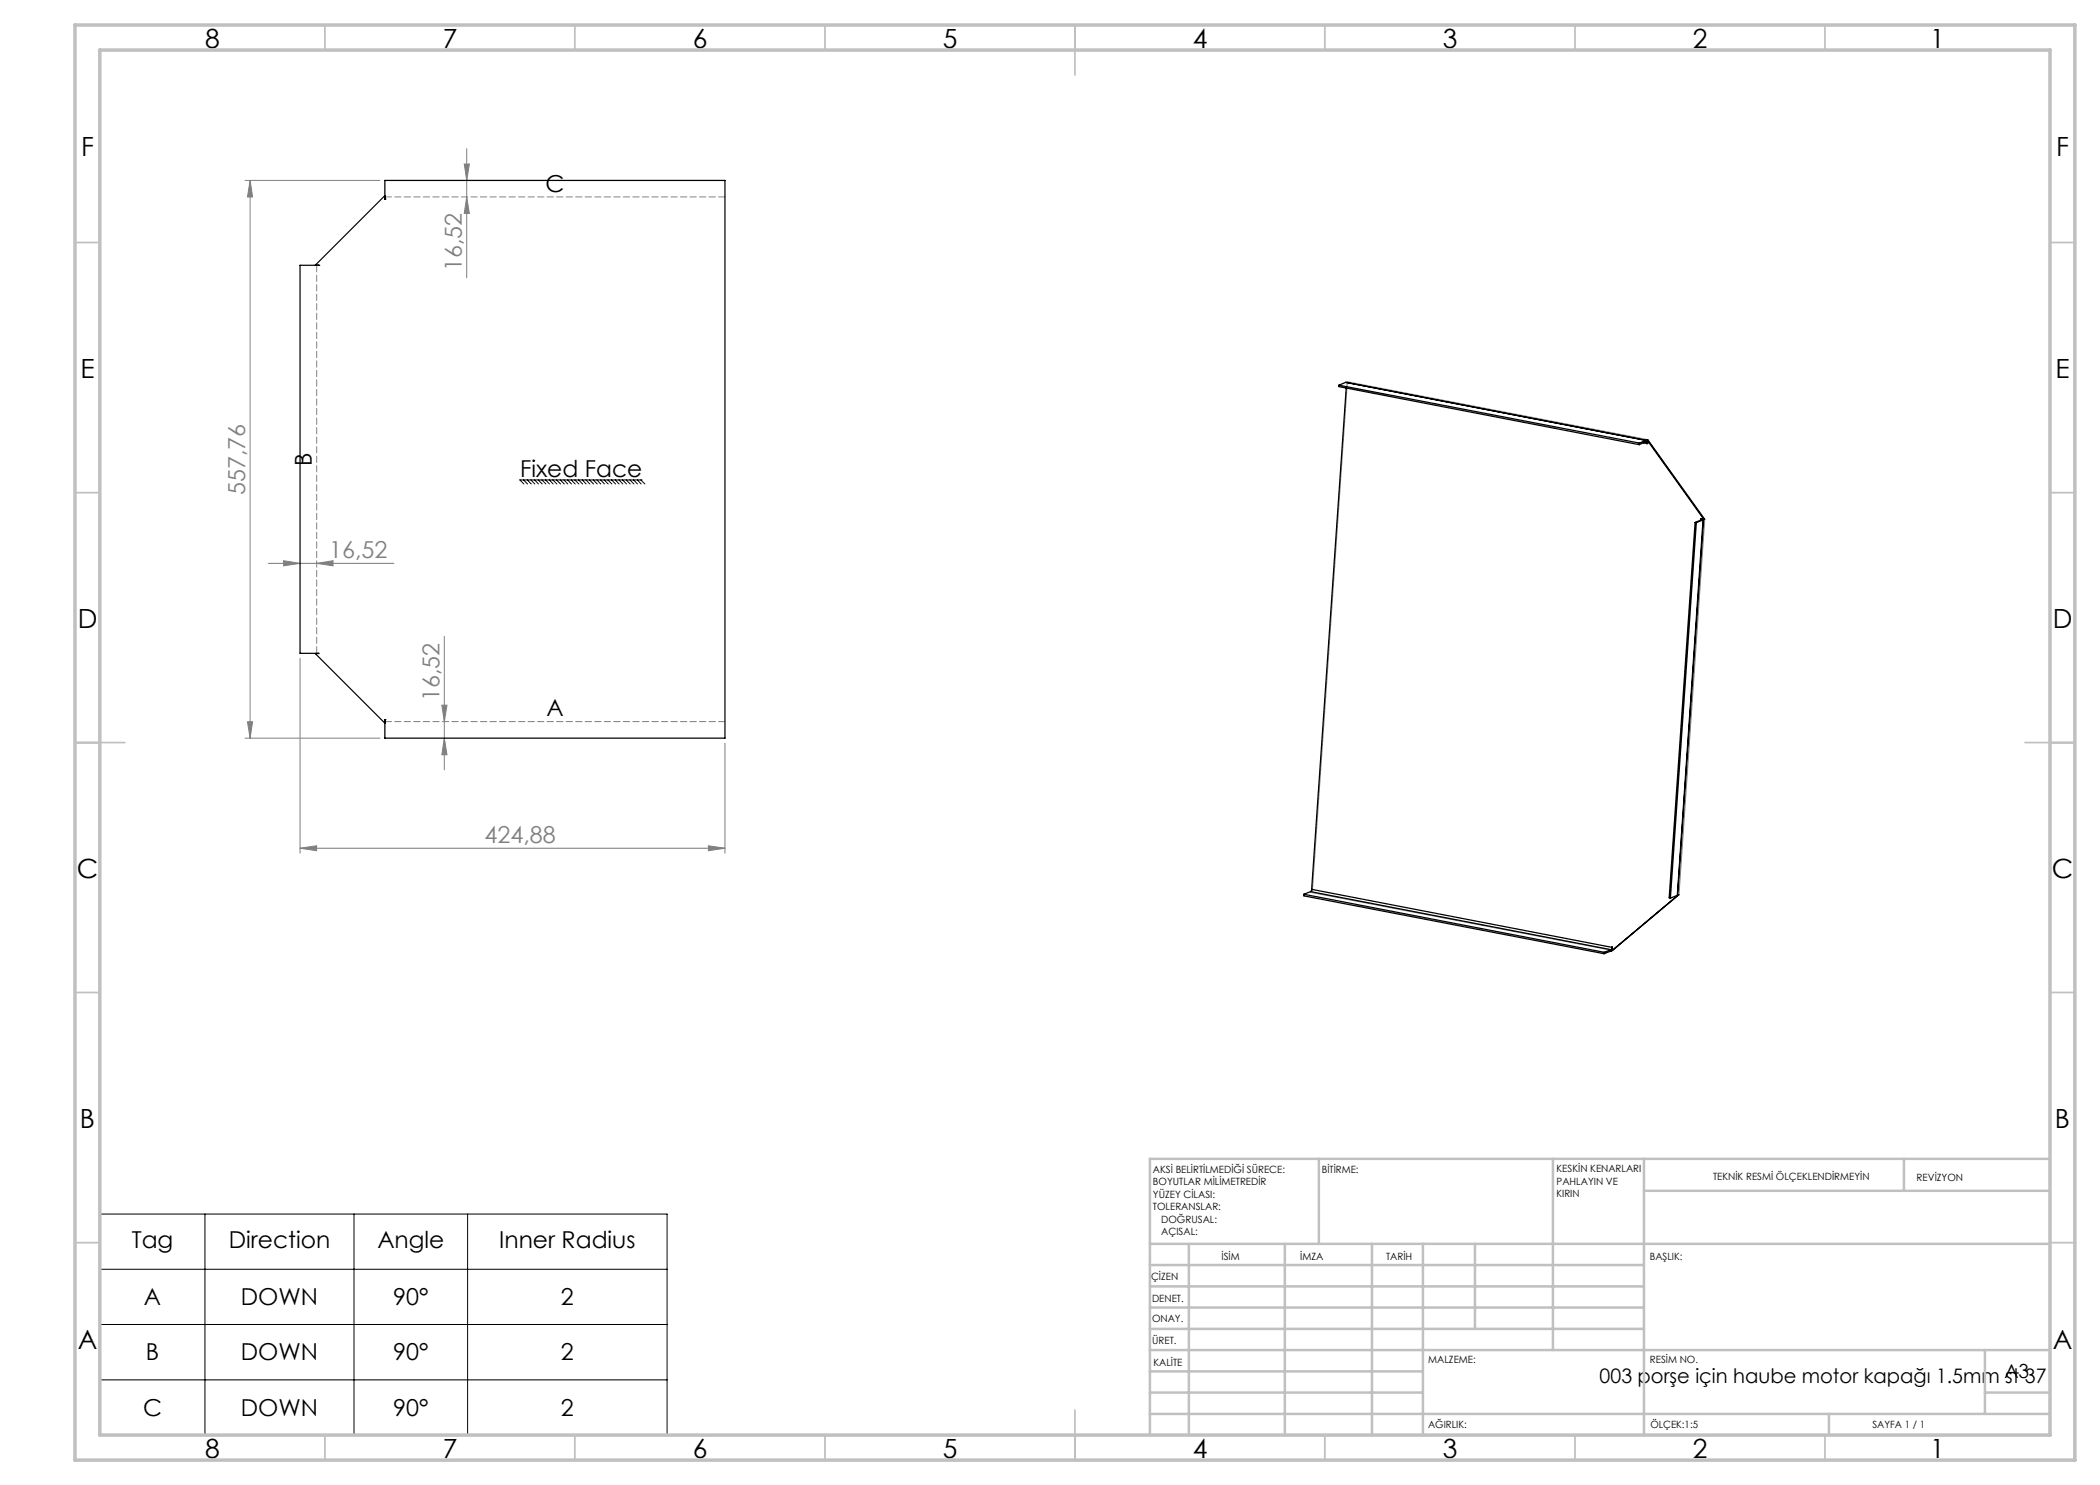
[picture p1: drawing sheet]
<svg xmlns="http://www.w3.org/2000/svg" width="420mm" height="297mm" viewBox="0 0 420 297" stroke-linecap="round" stroke-linejoin="round" font-family="sans-serif">
<g fill="none" stroke="#808080" stroke-width=".2">
<path d="M49 36.1h27M50 36.1v111.5M50 36.1l.5 3.3h-1zM92.9 32.8h1l-.6 3.3zM93.3 29.7v25.9M93.3 39.4l.6 3.3h-1zM53.7 112.7h25.1M56.7 112.1l3.3 .6-3.3 .5zM63.3 112.7l3.3-.6v1.1zM60 131.7v38.9M88.9 127.3v26.7M49 147.6h27"/>
<path d="M49.5 144.4h1l-.5 3.2zM88.4 141h1l-.5 3.4zM88.9 147.6l.5 3.4h-1zM145 148.7v21.9M60 169.6l3.3-.4v.9zM60 169.6h85M141.7 169.2l3.3 .4-3.3 .5z"/>
</g>
<g fill="none" stroke="#000" stroke-width=".2">
<path d="M104.7 96l.8 .8M105.4 96l.9 .8M106.2 96l.8 .8M106.9 96l.8 .8M107.6 96l.8 .8M108.4 96l.8 .8M109.1 96l.8 .8M109.9 96l.7 .8M110.6 96l.8 .8M111.3 96l.8 .8M112 96l.9 .8M112.8 96l.8 .8"/>
<path d="M113.5 96l.8 .8M114.2 96l.8 .8M115 96l.8 .8M115.7 96l.8 .8M116.5 96l.7 .8M117.2 96l.8 .8M117.9 96l.8 .8M118.6 96l.9 .8M119.4 96l.8 .8M120.1 96l.8 .8M120.8 96l.8 .8M121.6 96l.8 .8"/>
<path d="M122.3 96l.8 .8M123 96l.8 .8M123.8 96l.8 .8M124.5 96l.8 .8M125.2 96l.8 .8M126 96l.8 .8M126.7 96l.8 .8M127.5 96l.7 .8M128.2 96l.8 .8M128.4 96h-24.4l.8 .8M20 242.8h113.4v44.2h-113.4zM20 253.9h113.4"/>
<path d="M41 242.8v44.2M70.8 242.8v44.2M93.5 242.8v44.2M20 264.9h113.4M20 276h113.4"/>
</g>
<path d="M145 39.4h-68M77 144.3h68" fill="none" stroke="#808080" stroke-width=".2" stroke-dasharray="1.3 .6"/>
<path d="M63.3 53.1v77.6" fill="none" stroke="#808080" stroke-width=".2" stroke-dasharray="1.3 .6" stroke-dashoffset="-.1"/>
<g fill="none" stroke="#c0c0c0" stroke-width=".35">
<path d="M65 5v5M115 5v5M165 5v5M215 5v10M265 5v5M315 5v5M365 5v5M15 48.5h5M410 48.5h5M15 98.5h5M410 98.5h5M15 148.5h10"/>
<path d="M405 148.5h10M15 198.5h5M410 198.5h5M15 248.5h5M410 248.5h5M65 287v5M115 287v5M165 287v5M215 282v10M265 287v5M315 287v5M365 287v5"/>
</g>
<g fill="none" stroke="#c0c0c0" stroke-width=".5">
<path d="M263.8 231.8v17M310.6 231.8v38.2M328.8 231.8v55.2M328.8 238.2h81.2M380.8 231.8v6.4M410 231.8h-180v55.2M230 248.8h180M230 257.3h98.8M230 253h98.8M237.8 248.8v38.2M257 248.8v38.2M274.4 248.8v38.2"/>
<path d="M284.6 248.8v38.2M295 248.8v17M230 265.8h98.8M230 261.5h98.8M230 278.5h54.6M230 274.3h54.6M230 270h180M397 278.5h13M397 270v12.8M230 282.8h180M365.8 282.8v4.2"/>
</g>
<path d="M15 5h400v287h-400zM20 10h390v277h-390z" fill="none" stroke="#c0c0c0" stroke-width=".7"/>
<path d="M269.5 76.4l60 11.5 11.4 16-5.1 75.1-13.3 11.1-60.1-11.6z" fill="none" stroke="#808080" stroke-width=".25"/>
<g fill="#808080">
<path d="M56.7 112.1l3.3 .6-3.3 .5zM63.3 112.7l3.3-.6v1.1z"/>
<path d="M60 169.6l3.3-.4v.9zM141.7 169.2l3.3 .4-3.3 .5z"/>
<path d="M88.9 147.6l.5 3.4h-1zM88.4 141h1l-.5 3.4z"/>
<path d="M50 36.1l.5 3.3h-1zM49.5 144.4h1l-.5 3.2zM92.9 32.8h1l-.6 3.3zM93.3 39.4l.6 3.3h-1z"/>
</g>
<g fill="none" stroke="#000" stroke-width=".25">
<path d="M77 39.8h.1M77 39.1l-14 14M77 39.8v-3.7h68v111.5h-68v-3.7M63.7 53.1h.1M63.7 53.1h-3.7v77.6h3.7h-.7l14 13.9M267.8 77v.3l60 11.6M267.8 77l60.1 11.6M269.1 76.5l60.2 11.6M269.1 76.5l-1.3 .5M269.1 76.5l60.1 11.6M269.2 77.6l-6.9 100.3M327.9 88.6l-.1 .3"/>
<path d="M328.7 88.6l.7 .1M329.2 88.4l.2 .3M329.2 88.4l-1.4 .5M329.2 88.1l.2 .1M329.2 88.1l-1.3 .5M329.2 88.1v.3M329.4 88.7h.1M329.4 88v.7M329.4 88l11.4 15.9M329.4 88h.2l11.3 15.9h-.1M339 104.5h.3M339 104.5l-5.2 75.1h.3"/>
<path d="M339.3 104.5l-5.2 75.1M340.2 103.8h.1M340.2 103.8l.2 .1M340.2 103.8l.6 .1M340.2 103.8v.2M340.4 103.9l-1.4 .6M340.4 103.9l.2 .1M340.6 104l.1-.1-5.2 75.1M340.6 104l-1.3 .5M340.6 104l-5.1 75.1M77 143.9h.1M260.8 178.9l60.1 11.6"/>
<path d="M260.8 178.9v.3l60 11.5M262.1 178.3l-1.3 .6M262.1 178.3l60.1 11.6M262.3 177.9l-.2 .4M262.3 177.9l60.1 11.6M335.5 179.1l-1.4 .5M335.5 179v.1M335.5 179h.1M335.5 178.9l.2 .1M335.6 179l-13.2 11.1M335.7 179h-.1M335.7 179l-13.3 11.1"/>
<path d="M320.9 190.5l-.1 .2M322.2 189.9l-1.3 .6M322.2 190.2l-1.4 .5M322.2 189.9v.3M322.4 190l-.2 .2M322.4 189.5l-.2 .4M322.4 189.4v.1M322.4 189.4v.7"/>
</g>
<g font-size="5.3">
<text x="41" y="9.5">8</text>
<text x="88.5" y="9.5">7</text>
<text x="138.5" y="9.5">6</text>
<text x="188.5" y="9.5">5</text>
<text x="238.5" y="9.5">4</text>
<text x="288.5" y="9.5">3</text>
<text x="338.5" y="9.5">2</text>
<text x="386" y="9.5">1</text>
<text x="16.2" y="31.3">F</text>
<text x="411.2" y="31.3">F</text>
<text x="16.1" y="75.5">E</text>
<text x="411.1" y="75.5">E</text>
<text x="15.5" y="125.5">D</text>
<text x="410.5" y="125.5">D</text>
<text x="15.4" y="175.5">C</text>
<text x="410.4" y="175.5">C</text>
<text x="16" y="225.5">B</text>
<text x="411" y="225.5">B</text>
<text x="15.5" y="269.8">A</text>
<text x="410.5" y="269.8">A</text>
<text x="41" y="291.5">8</text>
<text x="88.5" y="291.5">7</text>
<text x="138.5" y="291.5">6</text>
<text x="188.5" y="291.5">5</text>
<text x="238.5" y="291.5">4</text>
<text x="288.5" y="291.5">3</text>
<text x="338.5" y="291.5">2</text>
<text x="386" y="291.5">1</text>
</g>
<g font-size="4.7">
<text x="109.1" y="38.4">C</text>
<text x="62.3" y="93.2" transform="rotate(-90 62.3 93.2)">B</text>
<text x="104" y="95.4">Fixed Face</text>
<text x="109.3" y="143.3">A</text>
<text x="26.4" y="249.6">Tag</text>
<text x="45.8" y="249.6">Direction</text>
<text x="75.5" y="249.6">Angle</text>
<text x="99.8" y="249.6">Inner Radius</text>
<text x="28.8" y="261">A</text>
<text x="48.2" y="261">DOWN</text>
<text x="78.6" y="261">90°</text>
<text x="112.2" y="261">2</text>
<text x="29.2" y="272.1">B</text>
<text x="48.2" y="272.1">DOWN</text>
<text x="78.6" y="272.1">90°</text>
<text x="112.2" y="272.1">2</text>
<text x="28.6" y="283.1">C</text>
<text x="48.2" y="283.1">DOWN</text>
<text x="78.6" y="283.1">90°</text>
<text x="112.2" y="283.1">2</text>
</g>
<g font-size="4.7" fill="#808080">
<text x="92.4" y="54.3" transform="rotate(-90 92.4 54.3)">16,52</text>
<text x="49" y="99" transform="rotate(-90 49 99)">557,76</text>
<text x="65.8" y="111.6">16,52</text>
<text x="87.9" y="140.2" transform="rotate(-90 87.9 140.2)">16,52</text>
<text x="96.9" y="168.6">424,88</text>
</g>
<text font-size="4" x="319.9" y="276.6">003 porşe için haube motor kapağı 1.5mm st 37</text>
<text font-size="3.9" x="400.9" y="275.5">A3</text>
<g font-size="2">
<text x="230.6" y="234.6">AKSİ BELİRTİLMEDİĞİ SÜRECE:</text>
<text x="230.6" y="237.1">BOYUTLAR MİLİMETREDİR</text>
<text x="230.6" y="239.6">YÜZEY CİLASI:</text>
<text x="264.4" y="234.6">BİTİRME:</text>
<text x="311.3" y="234.5">KESKİN KENARLARI</text>
<text x="311.3" y="237">PAHLAYIN VE</text>
<text x="311.3" y="239.5">KIRIN</text>
<text x="342.6" y="236">TEKNİK RESMİ ÖLÇEKLENDİRMEYİN</text>
<text x="383.3" y="236.2">REVİZYON</text>
<text x="230.6" y="242.1">TOLERANSLAR:</text>
<text x="232.2" y="244.6">DOĞRUSAL:</text>
<text x="232.2" y="247.1">AÇISAL:</text>
<text x="244.3" y="252">İSİM</text>
<text x="260" y="251.9">İMZA</text>
<text x="277.2" y="251.9">TARİH</text>
<text x="330" y="251.9">BAŞLIK:</text>
<text x="230.2" y="256.1">ÇİZEN</text>
<text x="230.4" y="260.3">DENET.</text>
<text x="230.4" y="264.4">ONAY.</text>
<text x="230.5" y="268.8">ÜRET.</text>
<text x="230.7" y="273.1">KALİTE</text>
<text x="285.7" y="272.5">MALZEME:</text>
<text x="330" y="272.5">RESİM NO.</text>
<text x="285.6" y="285.5">AĞIRLIK:</text>
<text x="330.1" y="285.6">ÖLÇEK:1:5</text>
<text x="374.5" y="285.6">SAYFA 1 / 1</text>
</g>
</svg>
